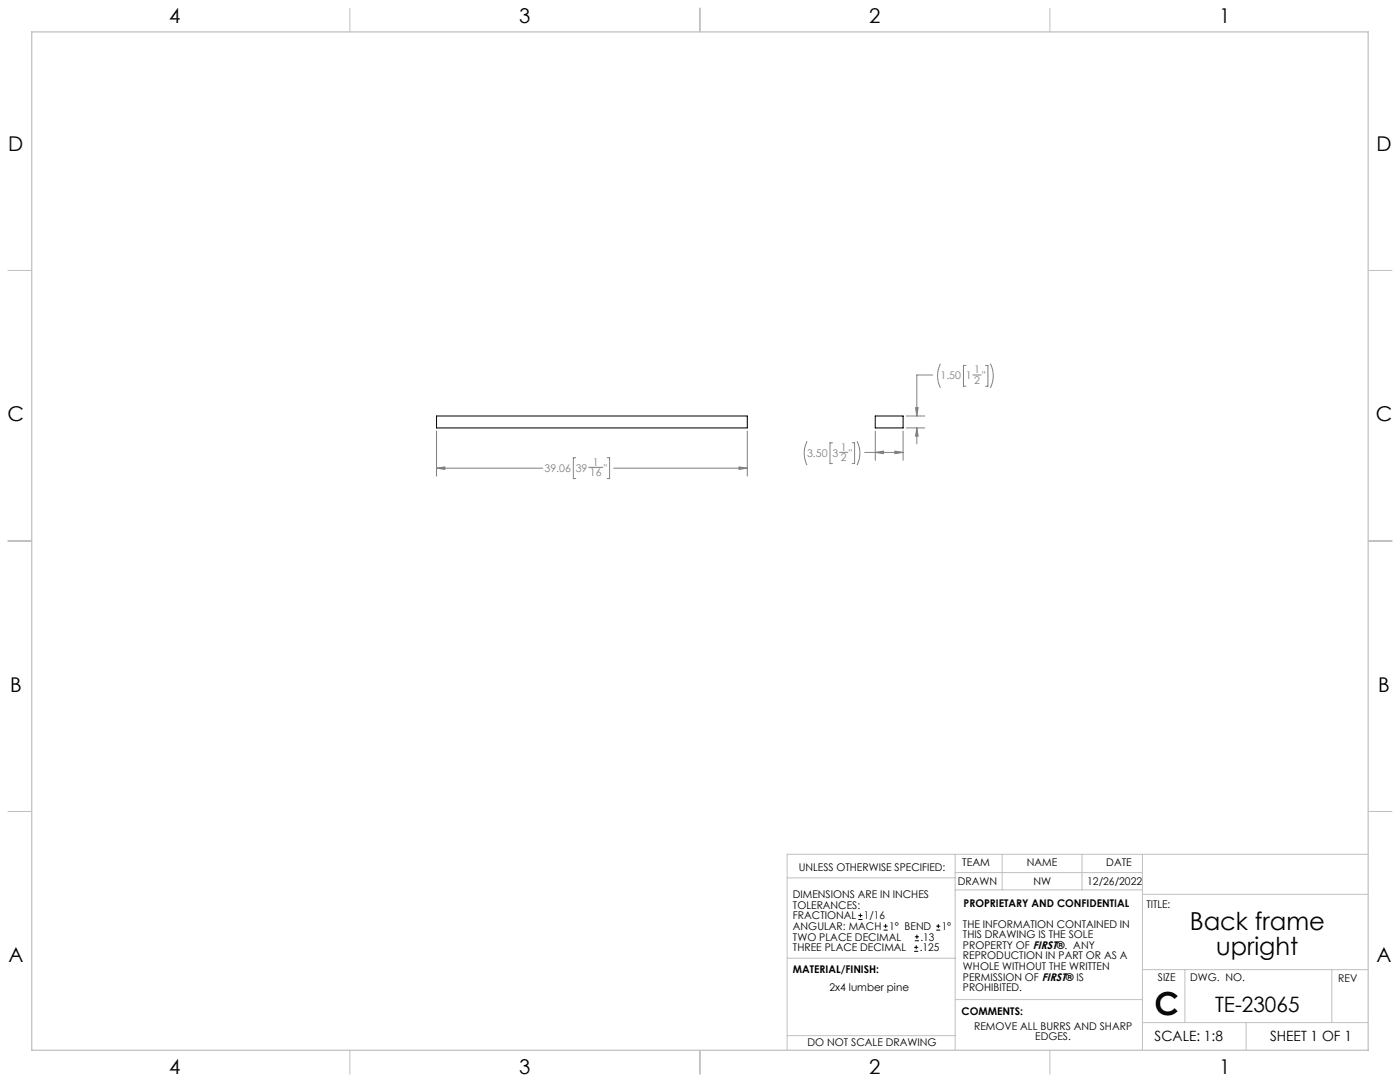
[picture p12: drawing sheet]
<svg xmlns="http://www.w3.org/2000/svg" width="559mm" height="432mm" viewBox="0 0 559 432" stroke-linecap="round" stroke-linejoin="round" font-family="sans-serif">
<g fill="none" stroke="#c0c0c0" stroke-width=".4">
<path d="M139.7 3.2v9.5M279.4 3.2v9.5M419.1 3.2v9.5M3.1 107.9h9.6M546.1 107.9h9.5M3.1 215.9h9.6M546.1 215.9h9.5M3.1 323.8h9.6M546.1 323.8h9.5M314.2 350.3h67M381.2 340.9v78.2M381.2 355.1h74.8"/>
<path d="M381.2 348.2h74.8M400 340.9v14.2M431.9 340.9v14.2M456 340.9v78.2M456 356.9h90.1M546.1 340.9h-231.9v78.2M314.2 382.4h67.2M381.2 398.9h74.8M456 387h90.1M472.9 387v21.1M531.6 387v21.1M139.7 419.1v9.6"/>
<path d="M279.4 419.1v9.6M314.2 413.3h67M419.1 419.1v9.6M456 408.1h90.1M497.4 408.1v11"/>
</g>
<path d="M12.7 12.7h533.4v406.4h-533.4z" fill="none" stroke="#c0c0c0" stroke-width=".5"/>
<path d="M174.2 166h124.1v4.8h-124.1zM349.4 166h11.1v4.8h-11.1z" fill="none" stroke="#000" stroke-width=".4"/>
<g fill="none" stroke="#808080" stroke-width=".4">
<path d="M372.3 149.6h-6.4v16.4M375.4 145.2a10.7 10.7 0 0 0 0 9.6M385.5 145.8h-.9v8.3h.9M388.3 149.6h3.3M393.4 145.8h.9v8.3h-.9M395.3 145.2a10.7 10.7 0 0 1 0 9.6M174.2 172v18M298.3 172v18M322.1 176.1a10.7 10.7 0 0 0 0 9.6M332.3 176.7h-1v8.3h1M340.1 176.7h1v8.3h-1M342.1 176.1a10.7 10.7 0 0 1 0 9.6"/>
<path d="M349.4 172v11.7M360.5 172v11.7M361.7 170.8h7.4M361.7 166h7.4M365.4 162.7h1.1l-.6 3.3zM365.9 170.8l.6 3.3h-1.1zM365.9 170.8v6.3M174.2 186.8l3.4-.5v1zM174.2 186.8h42.4M229.8 182.7h-1v8.3h1M235 186.5h5.6M242.4 182.7h.9v8.3h-.9"/>
<path d="M244.9 186.8h53.4M295 186.3l3.3 .5-3.3 .5zM335.1 180.5h3.2M345.2 180.6h15.3M349.4 180.6l3.3-.6v1zM357.2 180l3.3 .6-3.3 .4z"/>
</g>
<path d="M349.4 180.6l3.3-.6v1zM357.2 180l3.3 .6-3.3 .4zM365.9 170.8l.6 3.3h-1.1zM365.4 162.7h1.1l-.6 3.3zM295 186.3l3.3 .5-3.3 .5zM174.2 186.8l3.4-.5v1z" fill="#808080"/>
<g fill="none" stroke="#000" stroke-width=".4">
<path d="M342.6 367h1.6M342.6 365.4h1.6M343.4 364.6v1.5M352.7 371.2h1.6M352.7 369.6h1.6M353.5 368.8v1.6M364.9 379.7h1.6M364.9 378.1h1.6M365.2 375.4h1.6M365.2 373.8h1.6M365.7 377.3v1.5M366 373v1.6"/>
<path d="M373.7 371.2h1.6M373.7 369.6h1.6M374.5 368.8v1.6"/>
</g>
<text font-size="12.7" x="460.9" y="405.2">C</text>
<g font-size="9.9">
<text x="474.9" y="371.2">Back frame</text>
<text x="485.4" y="381.1">upright</text>
</g>
<text font-size="8.5" x="485" y="404">TE-23065</text>
<g font-size="8.1">
<text x="67.6" y="9.3">4</text>
<text x="207.3" y="9.3">3</text>
<text x="347" y="9.3">2</text>
<text x="486.7" y="9.3">1</text>
<text x="3.3" y="60.1">D</text>
<text x="549.4" y="60.1">D</text>
<text x="3" y="168">C</text>
<text x="549.1" y="168">C</text>
<text x="4" y="276">B</text>
<text x="550.1" y="276">B</text>
<text x="3.3" y="383.9">A</text>
<text x="549.4" y="383.9">A</text>
<text x="67.6" y="428.4">4</text>
<text x="207.3" y="428.4">3</text>
<text x="347" y="428.4">2</text>
<text x="486.7" y="428.4">1</text>
</g>
<g font-size="5.6">
<text x="460.9" y="415.2">SCALE: 1:8</text>
<text x="507" y="415.2">SHEET 1 OF 1</text>
</g>
<g font-size="4.2" fill="#808080">
<text x="388.8" y="149">1</text>
<text x="375.4" y="151.3">1.50</text>
<text x="385.5" y="151.3">1</text>
<text x="388.8" y="153.2">2</text>
<text x="392.1" y="151.3">&quot;</text>
<text x="335.6" y="179.9">1</text>
<text x="236.6" y="185.8">1</text>
<text x="322.1" y="182.2">3.50</text>
<text x="332.3" y="182.2">3</text>
<text x="335.6" y="184.1">2</text>
<text x="338.8" y="182.2">&quot;</text>
<text x="217.3" y="188.2">39.06</text>
<text x="229.8" y="188.2">39</text>
<text x="235.4" y="190">16</text>
<text x="241.1" y="188.2">&quot;</text>
</g>
<g font-size="4.2">
<text x="318.8" y="347.7">UNLESS OTHERWISE SPECIFIED:</text>
<text x="384.1" y="345.5">TEAM</text>
<text x="409.9" y="345.7">NAME</text>
<text x="441.6" y="345.7">DATE</text>
<text x="382.3" y="353.3">DRAWN</text>
<text x="412.5" y="353.3">NW</text>
<text x="434" y="353.3">12/26/2022</text>
<text x="316.5" y="358.5">DIMENSIONS ARE IN INCHES</text>
<text x="316.5" y="362.7">TOLERANCES:</text>
<text x="384.6" y="361.9">PROPRIETARY AND CONFIDENTIAL</text>
<text x="457.6" y="362.3">TITLE:</text>
<text x="316.5" y="371.2">ANGULAR: MACH</text>
<text x="316.5" y="366.9">FRACTIONAL</text>
<text x="344.8" y="366.9">1/16</text>
<text x="354.9" y="371.2">1° BEND</text>
<text x="375.9" y="371.2">1°</text>
<text x="384.4" y="370.2">THE INFORMATION CONTAINED IN</text>
<text x="316.5" y="375.4">TWO PLACE DECIMAL</text>
<text x="367.4" y="375.4">.13</text>
<text x="384.4" y="374.4">THIS DRAWING IS THE SOLE</text>
<text x="316.5" y="379.6">THREE PLACE DECIMAL</text>
<text x="367.1" y="379.6">.125</text>
<text x="384.4" y="378.6">PROPERTY OF FIRST®. ANY</text>
<text x="384.4" y="382.9">REPRODUCTION IN PART OR AS A</text>
<text x="316.5" y="388.4">MATERIAL/FINISH:</text>
<text x="384.4" y="387.1">WHOLE WITHOUT THE WRITTEN</text>
<text x="331.1" y="395.6">2x4 lumber pine</text>
<text x="384.4" y="391.3">PERMISSION OF FIRST® IS</text>
<text x="384.4" y="395.6">PROHIBITED.</text>
<text x="462.2" y="391.3">SIZE</text>
<text x="475.1" y="391.3">DWG. NO.</text>
<text x="534.1" y="391.8">REV</text>
<text x="383.8" y="405.1">COMMENTS:</text>
<text x="388.8" y="410.9">REMOVE ALL BURRS AND SHARP</text>
<text x="322.3" y="417.6">DO NOT SCALE DRAWING</text>
<text x="413.2" y="415.2">EDGES.</text>
</g>
</svg>
